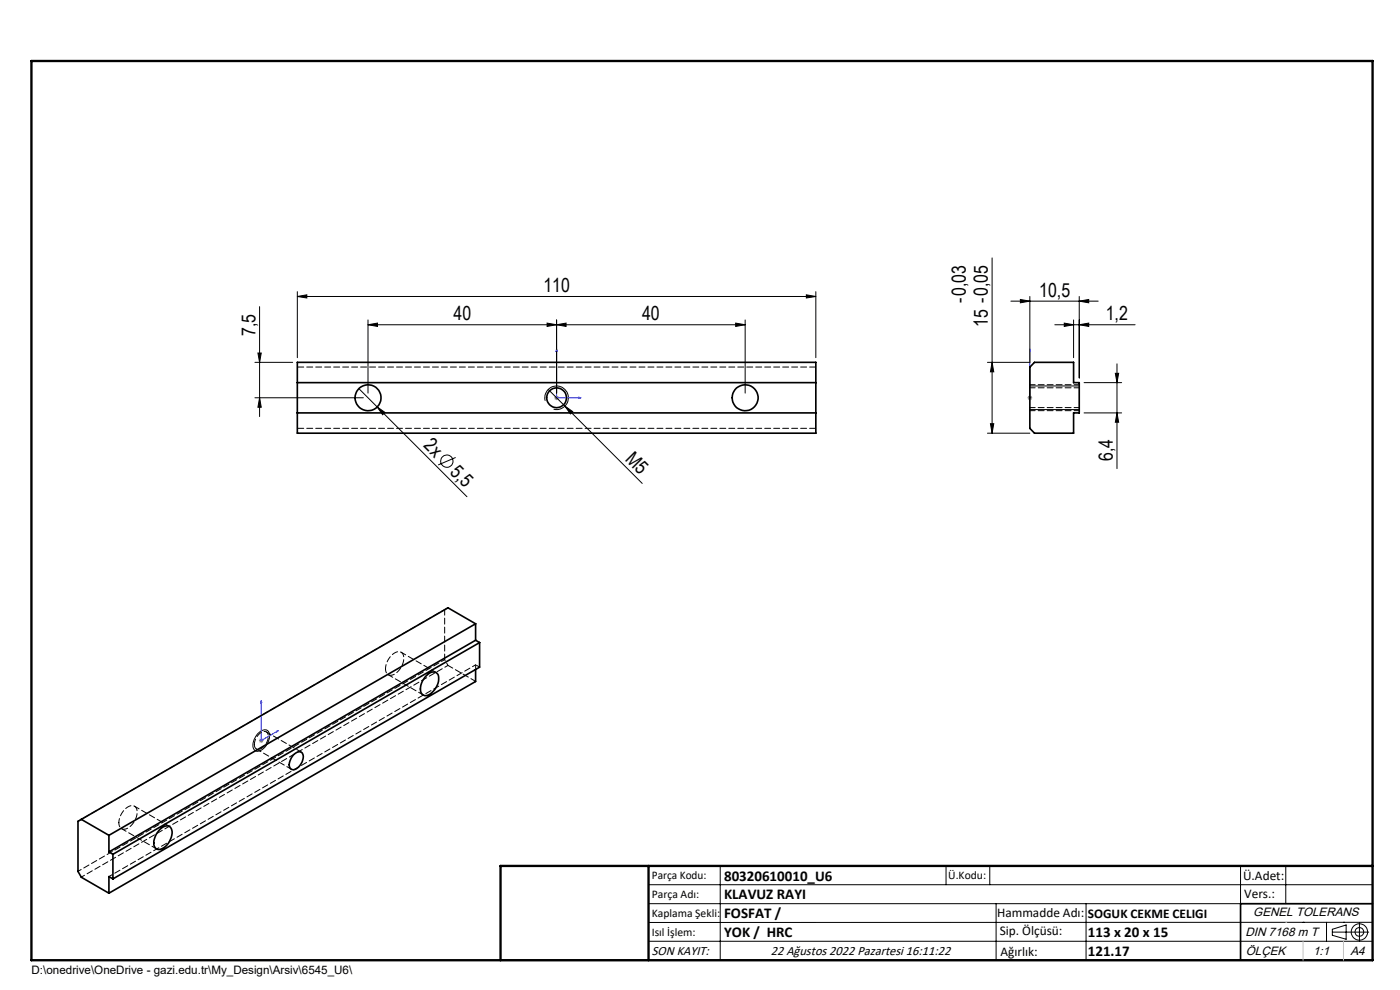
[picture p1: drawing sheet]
<svg xmlns="http://www.w3.org/2000/svg" width="297mm" height="210mm" viewBox="0 0 297 210" stroke-linecap="round" stroke-linejoin="round" font-family="sans-serif">
<g fill="none" stroke="#000" stroke-width=".21">
<path d="M210.5 54.7v37.2M54.1 76.9h8M54.7 74.9h.7l-.3 2zM55.1 65v23.4M63.1 62.9l2-.4v.7zM63.1 61.9v14M63.1 62.9h110M78.1 68.9l2-.4v.7zM78.1 67.9v15.5M78.1 68.9h80M116.1 68.5l2 .4-2 .3zM118.1 68.9l2-.4v.7z"/>
<path d="M118.1 67.9v15.5M156.1 68.5l2 .4-2 .3zM158.1 67.9v15.5M171.1 62.5l2 .4-2 .3zM173.1 61.9v14M210.5 76.9l.3 2h-.7zM214.5 63.9h18.5M216.5 63.5l2 .4-2 .3zM218.5 62.9v14h-9M223.8 68.9h17M225.8 68.5l2 .4-2 .3zM227.8 67.9v8"/>
<path d="M229 63.9l2-.4v.7zM229 68.9l2-.4v.7zM229 62.9v17.3M236.6 79.2h.7l-.3 2zM237 77.2v22.2M54.1 84.4h23M55.1 84.4l.3 2h-.7zM76.1 82.4l3.9 3.9M80 86.3l1.7 1.2-.5 .5zM80 86.3l19.1 19.1M96.7 97l-3.7 1.6M115.7 85a2.49 2.49 0 0 1 2.2-3.1 2.49 2.49 0 0 1 2.7 2.7 2.49 2.49 0 0 1-3.2 2.2"/>
<path d="M116.3 82.6l3.5 3.5M119.8 86.1l1.7 1.2-.5 .5zM119.8 86.1l16.4 16.4M209.5 91.9h9M210.1 89.9h.7l-.3 2zM218.5 81.9h10.5M218.5 86.9h10.5M230 87.6h7.9M230 81.2h7.9M237 87.6l.3 2h-.7zM54.6 155.7a1.59 1.59 0 0 1 2.3-.6 3.3 3.3 0 0 1-1.3 3.9 1.16 1.16 0 0 1-1.5 .2 1.16 1.16 0 0 1-.4-1.4l.2-1zM137.6 187.7h153.6"/>
<path d="M137.6 191.7h153.6M137.6 199.7h153.6M152.8 183.7v20M200.7 183.7v4M210 183.7v4M211.3 191.7v12M230.4 191.7v12M263.2 183.7v20M272.8 183.7v8M276.4 195.6h.1M281.4 195.6v4.1M282.6 197.7h7.8"/>
<path d="M282.6 197.1l3-.9v3l-3-.8zM285 195.6h.1M288.4 195.8v3.8M291.2 195.6l-153.6 .1"/>
<circle cx="94.8" cy="97.8" r="1.31"/>
<circle cx="288.4" cy="197.7" r="1.74"/>
<circle cx="288.4" cy="197.7" r=".93"/>
</g>
<path d="M118.1 74l.1 .5h-.3zM118.1 74v10.4h5.2M218.5 74v.5v-.5M218.5 74v10.4M122.7 84.2l.6 .2-.6 .1zM218.5 84.2v.3zM218.5 84.4h.1M55.4 148.6l.1 .4-.2 .1zM55.4 148.6v8.5l3.7-2.1M58.7 155.1l.4-.1-.4 .3z" fill="none" stroke="#00f" stroke-width=".21"/>
<path d="M117.6 84.4h1M117.7 84l.7 .7M118.1 83.9v1M118.4 84l-.7 .7M218 84.4h1M218.1 84l.7 .7M218.5 83.9v1M218.8 84l-.7 .7M54.9 157.1h1M55.1 156.7l.7 .7M55.4 156.6v1M55.8 156.7l-.7 .7" fill="none" stroke="#808080" stroke-width=".21"/>
<path d="M291.2 191.7h-28v12M106.2 203.7h185" fill="none" stroke="#000" stroke-width=".35"/>
<path d="M6.7 12.9h284.5v190.8h-284.5zM137.6 183.7v20M291.2 183.7h-185v20" fill="none" stroke="#000" stroke-width=".5"/>
<path d="M272.8 195.6h.1M276.4 199.7v4M285 199.7v4" fill="none" stroke="#c0c0c0" stroke-width=".21"/>
<g fill="#00f">
<path d="M122.7 84.2l.6 .2-.6 .1zM118.1 74l.1 .5h-.3z"/>
<path d="M218.5 84.2v.3zM218.5 74v.5z"/>
<path d="M58.7 155.1l.4-.1-.4 .3zM55.4 148.6l.1 .4-.2 .1z"/>
</g>
<g fill="#000">
<path d="M118.1 68.9l2-.4v.7zM156.1 68.5l2 .4-2 .3z"/>
<path d="M171.1 62.5l2 .4-2 .3zM63.1 62.9l2-.4v.7zM116.1 68.5l2 .4-2 .3zM78.1 68.9l2-.4v.7z"/>
<path d="M210.5 76.9l.3 2h-.7zM210.1 89.9h.7l-.3 2z"/>
<path d="M216.5 63.5l2 .4-2 .3zM229 63.9l2-.4v.7zM225.8 68.5l2 .4-2 .3zM229 68.9l2-.4v.7z"/>
<path d="M55.1 84.4l.3 2h-.7zM54.7 74.9h.7l-.3 2zM237 87.6l.3 2h-.7zM236.6 79.2h.7l-.3 2z"/>
<path d="M119.8 86.1l1.2 1.7 .5-.5zM80 86.3l1.2 1.7 .5-.5z"/>
</g>
<g fill="none" stroke="#000" stroke-width=".35">
<path d="M63.1 76.9h110v15h-110zM219.5 76.9h8.3v4.3h1.2v6.4h-1.2v4.3h-8.3l-1-1v-13zM63.1 81.2h110M63.1 87.6h110M100.9 132.3l-77.8 44.9M100.9 132.3l-5.9-3.4-77.7 44.9M100.9 132.3v3.5M100.9 135.8l-77.8 44.9M100.9 135.8l.8 .5M101.7 136.3l-77.7 44.9M101.7 136.3v5.2l-77.7 44.9M90.4 143.4a1.52 1.52 0 0 1 2.5-.3 3.8 3.8 0 0 1-2.5 4.5 1.3 1.3 0 0 1-1.2-1.8l.4-1.3z"/>
<path d="M100.9 142v2.6l-77.8 44.9M17.3 173.8l-.8 .4v10.6l.8 1.3 5.8 3.4M17.3 173.8l5.8 3.4M23.1 177.2v3.5M33.8 176a1.53 1.53 0 0 1 2.5-.3 3.6 3.6 0 0 1-2.8 4.5 1.51 1.51 0 0 1-.8-2.2l.6-1.2zM62.3 160.1l.2-.2a1.01 1.01 0 0 1 1.4-.3 1.01 1.01 0 0 1 .4 1.3 2.62 2.62 0 0 1-2.3 2.4 1.37 1.37 0 0 1-.4-2.2zM23.1 180.7l.9 .5M24 186.4l-.9-.5v3.6M24 181.2v5.2"/>
<circle cx="78.1" cy="84.4" r="2.76"/>
<circle cx="118.1" cy="84.4" r="2.1"/>
<circle cx="158.1" cy="84.4" r="2.75"/>
</g>
<path d="M63.1 77.9h110M173.1 90.9h-110" fill="none" stroke="#000" stroke-width=".21" stroke-dasharray="1.3 .6" stroke-dashoffset="-.1"/>
<path d="M218.5 87.1h10.5M218.5 86.5h10.5M229 81.6h-10.5M229 82.3h-10.5M94.3 139.9v-10.6M54 157.9a2.8 2.8 0 0 1 2.3-2.7 1.43 1.43 0 0 1 .4 2.1 2.13 2.13 0 0 1-2.3 1.6l-.3-.4-.1-.6M100.9 144.5l-5.9-3.4" fill="none" stroke="#000" stroke-width=".21" stroke-dasharray="1.3 .6" stroke-dashoffset=".1"/>
<path d="M94.3 139.9l-77.7 44.9M100.9 141v1M100.9 141l-77.8 44.9M101.8 141.5l-.9-.5M16.6 174.2l77.7-44.9M17.3 186l77.7-44.9" fill="none" stroke="#000" stroke-width=".21" stroke-dasharray="1.3 .6" stroke-dashoffset=".5"/>
<path d="M94.3 129.3l.7-.4M81.8 141.9a3.8 3.8 0 0 1 2.8-3.7 1.39 1.39 0 0 1 1 2 3.6 3.6 0 0 1-2.9 3l-.7-.4-.2-.9M25.2 174.5a3.8 3.8 0 0 1 2.8-3.6 1.39 1.39 0 0 1 1 2 3.6 3.6 0 0 1-2.9 3l-.6-.4-.3-1" fill="none" stroke="#000" stroke-width=".21" stroke-dasharray="1.3 .6" stroke-dashoffset=".4"/>
<path d="M95 141.1l-.7-1.2" fill="none" stroke="#000" stroke-width=".21" stroke-dasharray="1.3 .6" stroke-dashoffset=".7"/>
<path d="M54.4 158.9l7.4 4.3M63.9 159.5l-7.4-4.3M82.4 143.1l7.4 4.3M92.5 142.6l-7.4-4.2M25.8 175.8l7.4 4.3M36 175.3l-7.5-4.3" fill="none" stroke="#000" stroke-width=".21" stroke-dasharray="1.3 .6" stroke-dashoffset=".2"/>
<g font-size="4.1">
<text x="115.3" y="61.9">110</text>
<text x="204.9" y="64.3" transform="rotate(-90 204.9 64.3)">-0,03</text>
<text x="220.5" y="62.9">10,5</text>
<text x="54.2" y="71.3" transform="rotate(-90 54.2 71.3)">7,5</text>
<text x="96.2" y="67.9">40</text>
<text x="136.2" y="67.9">40</text>
<text x="209.6" y="69.4" transform="rotate(-90 209.6 69.4)">15 -0,05</text>
<text x="234.6" y="67.9">1,2</text>
<text x="89.7" y="94.7" transform="rotate(45 89.7 94.7)">2x</text>
<text x="95.3" y="100.3" transform="rotate(45 95.3 100.3)">5,5</text>
<text x="132.5" y="97.5" transform="rotate(45 132.5 97.5)">M5</text>
<text x="236.1" y="97.8" transform="rotate(-90 236.1 97.8)">6,4</text>
</g>
<g font-size="3.2">
<text x="153.6" y="190.8">KLAVUZ RAYI</text>
<text x="153.6" y="186.8">80320610010_U6</text>
<text x="153.6" y="194.8">FOSFAT /</text>
<text x="153.6" y="198.8">YOK / HRC</text>
<text x="230.8" y="198.7">113 x 20 x 15</text>
<text x="230.8" y="202.8">121.17</text>
</g>
<g font-size="2.8">
<text x="263.7" y="186.7">Ü.Adet:</text>
<text x="263.9" y="190.5">Vers.:</text>
<text x="211.5" y="194.5">Hammadde Adı:</text>
<text x="230.8" y="194.7">SOGUK CEKME CELIGI</text>
<text x="138.3" y="202.6">SON KAYIT:</text>
<text x="163.5" y="202.6">22 Ağustos 2022 Pazartesi 16:11:22</text>
<text x="212.1" y="198.4">Sip. Ölçüsü:</text>
<text x="212.2" y="202.7">Ağırlık:</text>
</g>
<g font-size="2.6">
<text x="265.9" y="194.4">GENEL TOLERANS</text>
<text x="264.2" y="198.5">DIN 7168 m T</text>
<text x="264.3" y="202.6">ÖLÇEK</text>
<text x="278.5" y="202.6">1:1</text>
<text x="286.5" y="202.6">A4</text>
</g>
<g font-size="2.5">
<text x="138.3" y="186.4">Parça Kodu:</text>
<text x="138.3" y="190.5">Parça Adı:</text>
<text x="201.2" y="186.5">Ü.Kodu:</text>
<text x="138.3" y="194.5">Kaplama Şekli:</text>
<text x="138.3" y="198.6">Isıl İşlem:</text>
<text x="6.7" y="206.7">D:\onedrive\OneDrive - gazi.edu.tr\My_Design\Arsiv\6545_U6\</text>
</g>
</svg>
